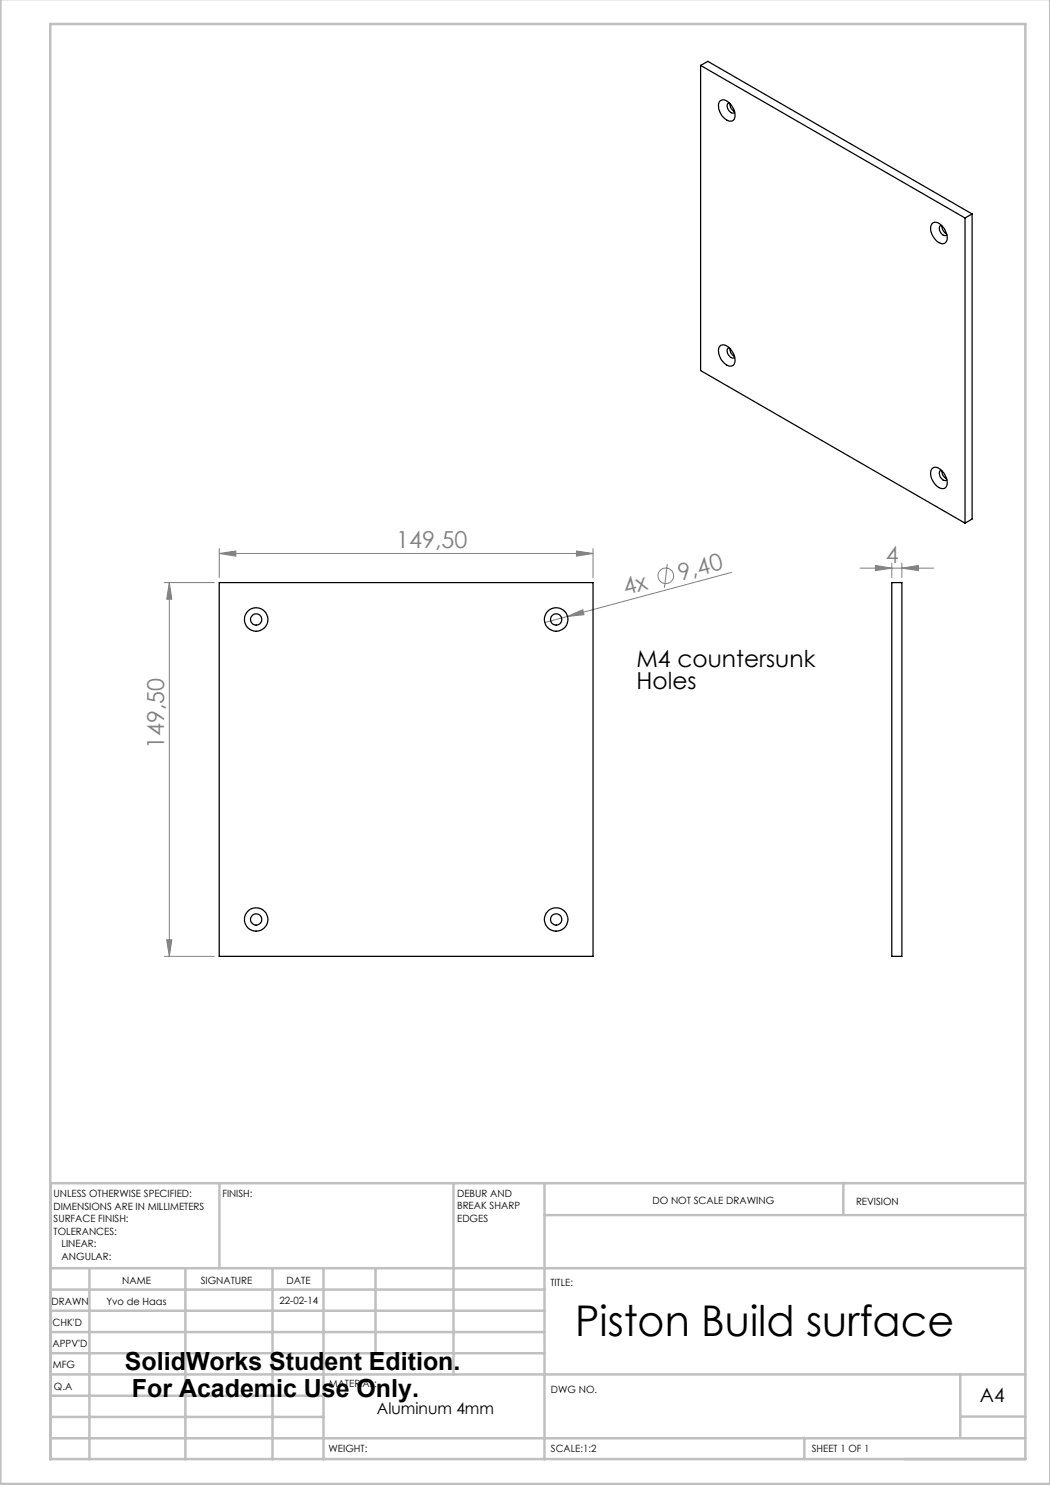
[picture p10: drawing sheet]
<svg xmlns="http://www.w3.org/2000/svg" width="210mm" height="297mm" viewBox="0 0 210 297" stroke-linecap="round" stroke-linejoin="round" font-family="sans-serif">
<g fill="none" stroke="#808080" stroke-width=".2">
<path d="M32.8 116.5h10.1M33.9 116.5l.5 3.3h-1.1zM33.9 116.5v74.8M43.9 110.7l3.3-.5v1zM43.9 109.7v5.8M43.9 110.7h74.7M115.3 110.2l3.3 .5-3.3 .5zM118.6 109.7v5.8M133.5 112.8l-.6 4.7M146.3 114.5l-37.3 10M172 113.6h14.7M175.1 113.1l3.3 .5-3.3 .5z"/>
<path d="M178.4 112.6v2.9M180.4 113.6l3.3-.5v1zM180.4 112.6v2.9M113.5 123.3l3.1-1.3 .2 .9zM32.8 191.3h10.1M33.3 188h1.1l-.5 3.3z"/>
<circle cx="133.2" cy="115.2" r="1.55"/>
</g>
<g fill="none" stroke="#c0c0c0" stroke-width=".5">
<path d="M.1 -.1v296.9h209.9v-296.9M10.1 4.8h195v287h-195zM43.9 236.6v17M90.7 236.6v38.3M108.9 236.6v55.3M168.7 236.6v6.3M205.1 236.6h-195v55.3M10.1 253.6h195M10.1 257.9h98.8M17.9 253.6v38.3M37.1 253.6v38.3M54.5 253.6v38.3"/>
<path d="M64.7 253.6v38.3M75.1 253.6v17M108.9 243h96.2M10.1 270.6h98.8M10.1 266.4h98.8M10.1 262.1h98.8M10.1 279.1h54.6M10.1 274.9h195M192.1 274.8v12.7M10.1 287.7h195M10.1 283.4h54.6M160.9 287.5v4.3"/>
<path d="M192.1 283.3h13"/>
</g>
<g fill="#808080">
<path d="M113.5 123.3l3.1-1.3 .2 .9z"/>
<path d="M115.3 110.2l3.3 .5-3.3 .5zM43.9 110.7l3.3-.5v1zM180.4 113.6l3.3-.5v1zM175.1 113.1l3.3 .5-3.3 .5z"/>
<path d="M33.9 116.5l.5 3.3h-1.1zM33.3 188h1.1l-.5 3.3z"/>
</g>
<g fill="none" stroke="#000" stroke-width=".25">
<path d="M140.1 13.1l52.9 30.5M140.1 13.1v61l52.9 30.5M140.1 13.1l1.5-.8 52.8 30.5M144 20.2a1.44 1.44 0 0 1 2.1 .6 2.65 2.65 0 0 1 .5 3.3 1.67 1.67 0 0 1-2.1-.8 2.73 2.73 0 0 1-.5-3.1zM145.9 20.6h-.1a.67 .67 0 0 0-.3 1.1l.7 .8 .4 .1 .3-.2M146 20.7a1.57 1.57 0 0 0 .9 1.6M186.4 44.7a1.41 1.41 0 0 1 2.1 .6 2.6 2.6 0 0 1 .6 3.2 1.65 1.65 0 0 1-2.2-.7 2.73 2.73 0 0 1-.5-3.1zM188.3 45.1a.8 .8 0 0 0-.2 1.3 .81 .81 0 0 0 1.3 .5M188.4 45.2a1.71 1.71 0 0 0 .9 1.6M193 43.6v61M194.4 42.8l-1.4 .8M194.4 42.8v61l-1.4 .8"/>
<path d="M144 69.2a1.46 1.46 0 0 1 2.1 .6 2.7 2.7 0 0 1 .5 3.3 1.65 1.65 0 0 1-2.1-.9 2.69 2.69 0 0 1-.5-3zM145.9 69.6a.79 .79 0 0 0-.2 1.3l.7 .7 .5-.2M146 69.7a1.58 1.58 0 0 0 .9 1.6M186.4 93.7a1.41 1.41 0 0 1 2.1 .6 2.6 2.6 0 0 1 .6 3.2 1.65 1.65 0 0 1-2.2-.7 2.73 2.73 0 0 1-.5-3.1zM188.3 94.1h-.1a.97 .97 0 0 0 0 1.6l.4 .3a.51 .51 0 0 0 .8-.1M188.4 94.2a1.62 1.62 0 0 0 .9 1.5M43.9 116.5h74.7v74.8h-74.7zM178.4 116.5h2v74.8h-2z"/>
<circle cx="51.2" cy="123.9" r="2.35"/>
<circle cx="51.2" cy="123.9" r="1.12"/>
<circle cx="111.2" cy="123.9" r="2.36"/>
<circle cx="111.2" cy="123.9" r="1.13"/>
<circle cx="51.2" cy="183.9" r="2.34"/>
<circle cx="51.2" cy="183.9" r="1.12"/>
<circle cx="111.2" cy="183.9" r="2.35"/>
<circle cx="111.2" cy="183.9" r="1.13"/>
</g>
<text font-size="8.5" x="115" y="267.2">Piston Build surface</text>
<g font-size="5">
<text x="25" y="273.9">SolidWorks Student Edition.</text>
<text x="26.4" y="279.4">For Academic Use Only.</text>
</g>
<g font-size="4.7" fill="#808080">
<text x="79.3" y="109.7">149,50</text>
<text x="177.2" y="112.6">4</text>
<text x="125.1" y="119.1" transform="rotate(-15 125.1 119.1)">4x</text>
<text x="136.1" y="116.1" transform="rotate(-15 136.1 116.1)">9,40</text>
<text x="32.9" y="149.8" transform="rotate(-90 32.9 149.8)">149,50</text>
</g>
<g font-size="4.7">
<text x="127.3" y="133.3">M4 countersunk</text>
<text x="127.3" y="137.8">Holes</text>
</g>
<text font-size="3.9" x="196" y="280.4">A4</text>
<text font-size="3.2" x="75.4" y="282.8">Aluminum 4mm</text>
<g font-size="2">
<text x="10.7" y="239.5">UNLESS OTHERWISE SPECIFIED:</text>
<text x="44.5" y="239.5">FINISH:</text>
<text x="91.4" y="239.4">DEBUR AND</text>
<text x="10.7" y="242">DIMENSIONS ARE IN MILLIMETERS</text>
<text x="10.7" y="244.5">SURFACE FINISH:</text>
<text x="91.4" y="241.9">BREAK SHARP</text>
<text x="91.4" y="244.4">EDGES</text>
<text x="130.5" y="240.8">DO NOT SCALE DRAWING</text>
<text x="171.2" y="241">REVISION</text>
<text x="10.7" y="247">TOLERANCES:</text>
<text x="12.3" y="249.5">LINEAR:</text>
<text x="12.3" y="252">ANGULAR:</text>
<text x="24.4" y="256.9">NAME</text>
<text x="40.1" y="256.8">SIGNATURE</text>
<text x="57.3" y="256.8">DATE</text>
<text x="110.1" y="257.1">TITLE:</text>
<text x="10.3" y="260.9">DRAWN</text>
<text x="21.3" y="261">Yvo de Haas</text>
<text x="55.9" y="260.8">22-02-14</text>
<text x="10.5" y="269.3">APPV'D</text>
<text x="10.5" y="265.2">CHK'D</text>
<text x="10.6" y="273.6">MFG</text>
<text x="10.8" y="278">Q.A</text>
<text x="65.8" y="277.4">MATERIAL:</text>
<text x="110.2" y="278.5">DWG NO.</text>
<text x="65.7" y="290.4">WEIGHT:</text>
<text x="110.2" y="290.5">SCALE:1:2</text>
<text x="162.4" y="290.4">SHEET 1 OF 1</text>
</g>
</svg>
